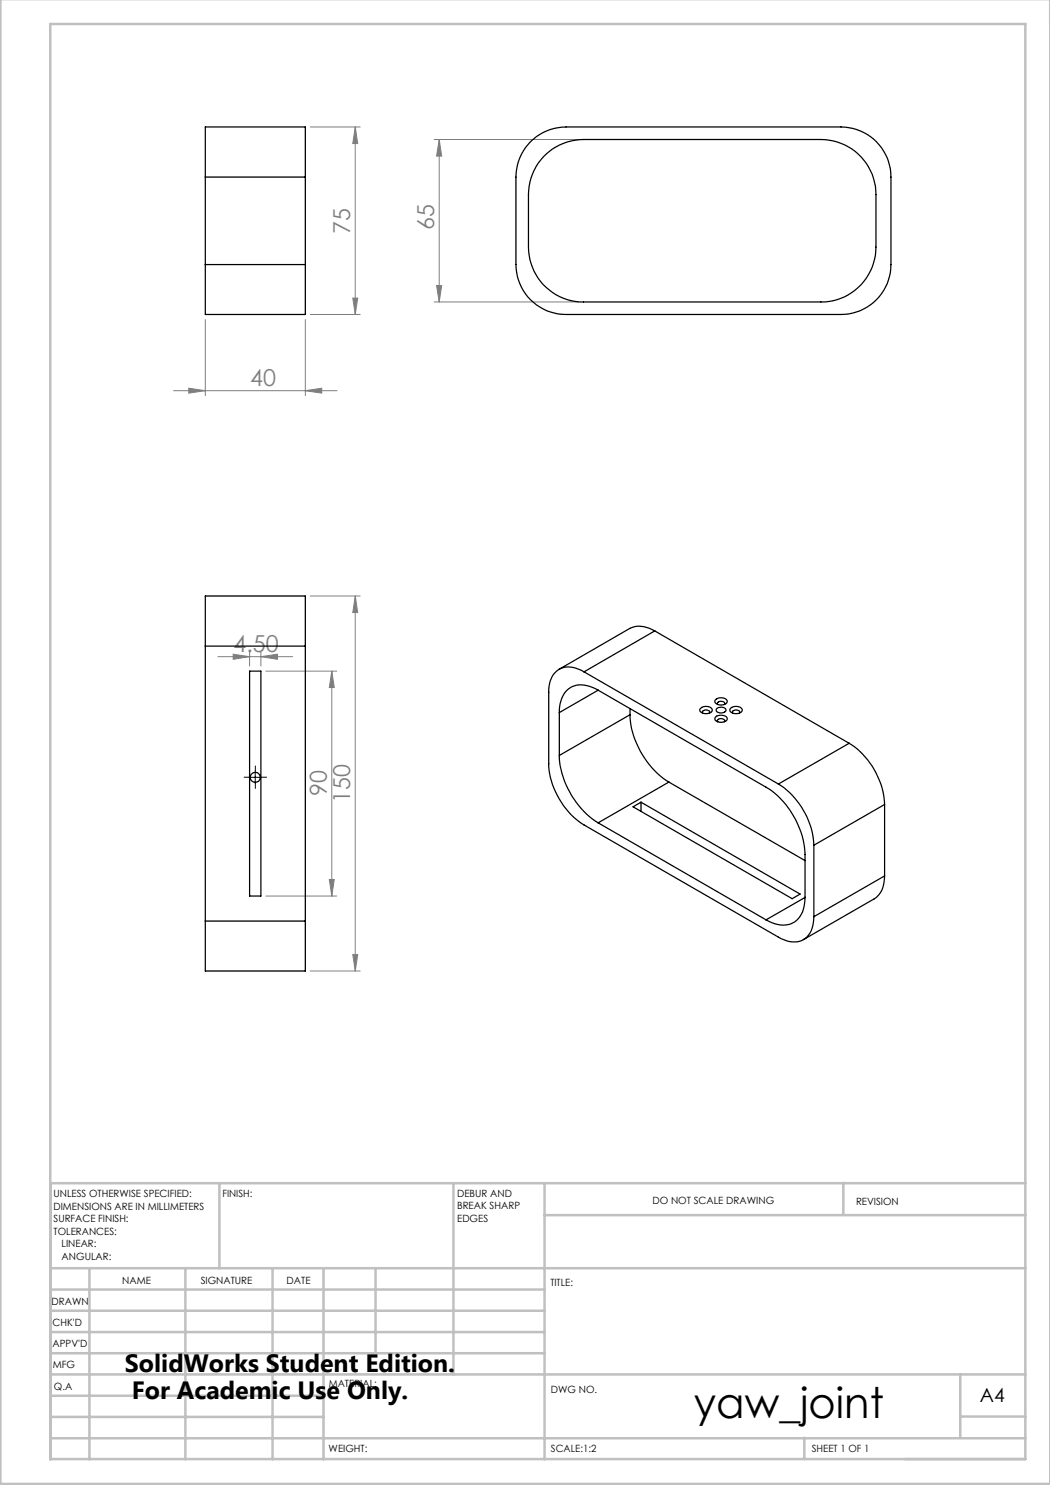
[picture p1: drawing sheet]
<svg xmlns="http://www.w3.org/2000/svg" width="210mm" height="297mm" viewBox="0 0 210 297" stroke-linecap="round" stroke-linejoin="round" font-family="sans-serif">
<g fill="none" stroke="#808080" stroke-width=".2">
<path d="M62.1 25.4h9.9M71 25.4l.5 3.3h-.9zM71 25.4v37.5M86.8 27.9h28.9M87.8 27.9l.5 3.3h-1zM87.8 27.9v32.5M70.6 59.6h.9l-.5 3.3zM87.3 57.1h1l-.5 3.3zM34.7 78.1h32.7M37.7 77.6l3.4 .5-3.4 .5zM41.1 63.9v15.2M61.1 78.1l3.2-.5v1z"/>
<path d="M61.1 63.9v15.2M62.1 62.9h9.9M86.8 60.4h28.9M62.1 119.2h9.9M71 119.2l.5 3.3h-.9zM71 119.2v75M43.6 131.3h14.9M46.6 130.8l3.3 .5-3.3 .6zM49.9 130.3v2.9M52.2 131.3l3.3-.5v1.1zM52.2 130.3v2.9M53.2 134.2h14.1"/>
<path d="M66.4 134.2v45M66.4 134.2l.5 3.3h-1zM53.2 179.2h14.1M65.9 175.9h1l-.5 3.3zM62.1 194.2h9.9M70.6 190.9h.9l-.5 3.3z"/>
</g>
<path d="M49.8 155.4h-1M51.1 154.2v-1M51.1 156.7v1M52.3 155.4h1" fill="none" stroke="#000" stroke-width=".2" stroke-dasharray="15.2 1.3 1.3 1.3"/>
<path d="M49.8 155.5h2.5M51 154.2v2.5" fill="none" stroke="#000" stroke-width=".2"/>
<g fill="none" stroke="#c0c0c0" stroke-width=".5">
<path d="M.1 -.1v296.9h209.9v-296.9M10.1 4.8h195v287h-195zM43.9 236.6v17M90.7 236.6v38.3M108.9 236.6v55.3M168.7 236.6v6.3M205.1 236.6h-195v55.3M10.1 253.6h195M10.1 257.9h98.8M17.9 253.6v38.3M37.1 253.6v38.3M54.5 253.6v38.3"/>
<path d="M64.7 253.6v38.3M75.1 253.6v17M108.9 243h96.2M10.1 270.6h98.8M10.1 266.4h98.8M10.1 262.1h98.8M10.1 279.1h54.6M10.1 274.9h195M192.1 274.8v12.7M10.1 287.7h195M10.1 283.4h54.6M160.9 287.5v4.3"/>
<path d="M192.1 283.3h13"/>
</g>
<g fill="#808080">
<path d="M61.1 78.1l3.2-.5v1zM37.7 77.6l3.4 .5-3.4 .5z"/>
<path d="M52.2 131.3l3.3-.5v1.1zM46.6 130.8l3.3 .5-3.3 .6z"/>
<path d="M65.9 175.9h1l-.5 3.3zM66.4 134.2l.5 3.3h-1z"/>
<path d="M71 25.4l.5 3.3h-.9zM70.6 59.6h.9l-.5 3.3zM87.8 27.9l.5 3.3h-1zM87.3 57.1h1l-.5 3.3zM71 119.2l.5 3.3h-.9zM70.6 190.9h.9l-.5 3.3z"/>
</g>
<g fill="none" stroke="#000" stroke-width=".25">
<path d="M41.1 35.4v-10h20v10M41.1 35.4h20M41.1 35.4v17.5M61.1 35.4v17.5M106.1 28.3a10.2 10.2 0 0 1 7.1-2.9h55a10 10 0 0 1 10 10v17.5a10 10 0 0 1-10 10h-55a10 10 0 0 1-10-10v-17.5a10.2 10.2 0 0 1 2.9-7.1zM109.2 30.8a11.2 11.2 0 0 1 7.5-2.9h47.5a11 11 0 0 1 11 11v10.5a10.9 10.9 0 0 1-11 11h-47.5a11 11 0 0 1-11-11v-10.5a11.2 11.2 0 0 1 3.5-8.1zM41.1 52.9v10h20v-10M41.1 52.9h20M41.1 129.2v-10h20v10M41.1 129.2v55M41.1 129.2h20M49.9 134.2h2.3v45h-2.3z"/>
<path d="M61.1 129.2v55M116.8 134.4a4.8 4.8 0 0 0-5.4-.3 5.2 5.2 0 0 0-1.7 4.4v14.2a15.5 15.5 0 0 0 7.1 12.3l38.9 22.4a4.8 4.8 0 0 0 5.4 .3 5.2 5.2 0 0 0 1.7-4.4M116.8 134.4l38.9 22.4M119.6 138a5.1 5.1 0 0 0-6-.1 5.8 5.8 0 0 0-1.7 4.6M119.6 138l33.6 19.4a17.2 17.2 0 0 1 7.8 13.5v8.6a5.3 5.3 0 0 1-2.5 5.1 5.5 5.5 0 0 1-5.3-.6M119.6 138l-7.7 4.5M131 126.2a5.2 5.2 0 0 0-5.1-.5l-14.1 8.2M131 126.2l-14.2 8.2M131 126.2l38.8 22.5M143.2 139.9a1.59 1.59 0 0 1 2.3 .3 1.34 1.34 0 0 1-2.2 .6l-.3-.4zM111.9 151.1a17.3 17.3 0 0 0 7.7 13.5M111.9 142.5v8.6"/>
<path d="M126 142.9a17 17 0 0 0 7.8 13.5M126 142.9l-14.1 8.2M126 141.7v1.2M133.8 156.4l-14.2 8.2M133.8 156.4l27.2 15.7M140 141.8a1.58 1.58 0 0 1 2.5 .1 1.34 1.34 0 0 1-2.2 .6l-.3-.2zM140.5 142.6a.67 .67 0 0 1 .4-.6 .67 .67 0 0 1 .7 .1l.3 .2v.3M143.2 143.4a1.64 1.64 0 0 1 2.3 .3 1.36 1.36 0 0 1-2.2 .5l-.3-.4zM143.4 141.7a1.18 1.18 0 0 1 1.8 .3 1.16 1.16 0 0 1-2 .1zM143.5 144.4v-.1a.67 .67 0 0 1 .4-.6 .67 .67 0 0 1 .7 .1l.3 .2v.4M143.5 140.9a.66 .66 0 0 1 .4-.7 .66 .66 0 0 1 .7 .1l.3 .2v.4M146 141.8a1.58 1.58 0 0 1 2.4 .1 1.34 1.34 0 0 1-2.1 .6l-.3-.2z"/>
<path d="M146.5 142.6a.69 .69 0 0 1 .4-.6 .69 .69 0 0 1 .8 .1l.2 .2v.3M155.7 156.8a15.7 15.7 0 0 1 7.1 12.2M169.8 148.7a15.6 15.6 0 0 1 7.1 12.2M169.8 148.7l-14.1 8.1M119.6 164.6l33.6 19.4M126.6 161.4l1.6-1 31.8 18.4-1.6 .9zM128.2 160.4v1.9M161 179.5l-7.8 4.5M162.8 169v14.3M176.9 175.2a4.9 4.9 0 0 1-2.1 4.6l-14.1 8.1M176.9 160.9l-14.1 8.1M176.9 160.9v14.3"/>
<path d="M176.9 175.2l-14.1 8.1M41.1 184.2v10h20v-10M41.1 184.2h20"/>
<circle cx="51.1" cy="155.5" r="1"/>
</g>
<text font-size="8.5" x="138.8" y="283.5">yaw_joint</text>
<g font-size="5">
<text x="25" y="274.4">SolidWorks Student Edition.</text>
<text x="26.4" y="279.9">For Academic Use Only.</text>
</g>
<g font-size="4.7" fill="#808080">
<text x="70.1" y="46.7" transform="rotate(-90 70.1 46.7)">75</text>
<text x="86.8" y="46.1" transform="rotate(-90 86.8 46.1)">65</text>
<text x="50" y="77.1">40</text>
<text x="46.7" y="130.3">4.50</text>
<text x="65.4" y="159.3" transform="rotate(-90 65.4 159.3)">90</text>
<text x="70.1" y="160.6" transform="rotate(-90 70.1 160.6)">150</text>
</g>
<text font-size="3.9" x="196" y="280.4">A4</text>
<g font-size="2">
<text x="10.7" y="239.5">UNLESS OTHERWISE SPECIFIED:</text>
<text x="44.5" y="239.5">FINISH:</text>
<text x="91.4" y="239.4">DEBUR AND</text>
<text x="10.7" y="242">DIMENSIONS ARE IN MILLIMETERS</text>
<text x="10.7" y="244.5">SURFACE FINISH:</text>
<text x="91.4" y="241.9">BREAK SHARP</text>
<text x="91.4" y="244.4">EDGES</text>
<text x="130.5" y="240.8">DO NOT SCALE DRAWING</text>
<text x="171.2" y="241">REVISION</text>
<text x="10.7" y="247">TOLERANCES:</text>
<text x="12.3" y="249.5">LINEAR:</text>
<text x="12.3" y="252">ANGULAR:</text>
<text x="24.4" y="256.9">NAME</text>
<text x="40.1" y="256.8">SIGNATURE</text>
<text x="57.3" y="256.8">DATE</text>
<text x="110.1" y="257.1">TITLE:</text>
<text x="10.3" y="260.9">DRAWN</text>
<text x="10.5" y="269.3">APPV'D</text>
<text x="10.5" y="265.2">CHK'D</text>
<text x="10.6" y="273.6">MFG</text>
<text x="10.8" y="278">Q.A</text>
<text x="65.8" y="277.4">MATERIAL:</text>
<text x="110.2" y="278.5">DWG NO.</text>
<text x="65.7" y="290.4">WEIGHT:</text>
<text x="110.2" y="290.5">SCALE:1:2</text>
<text x="162.4" y="290.4">SHEET 1 OF 1</text>
</g>
</svg>
